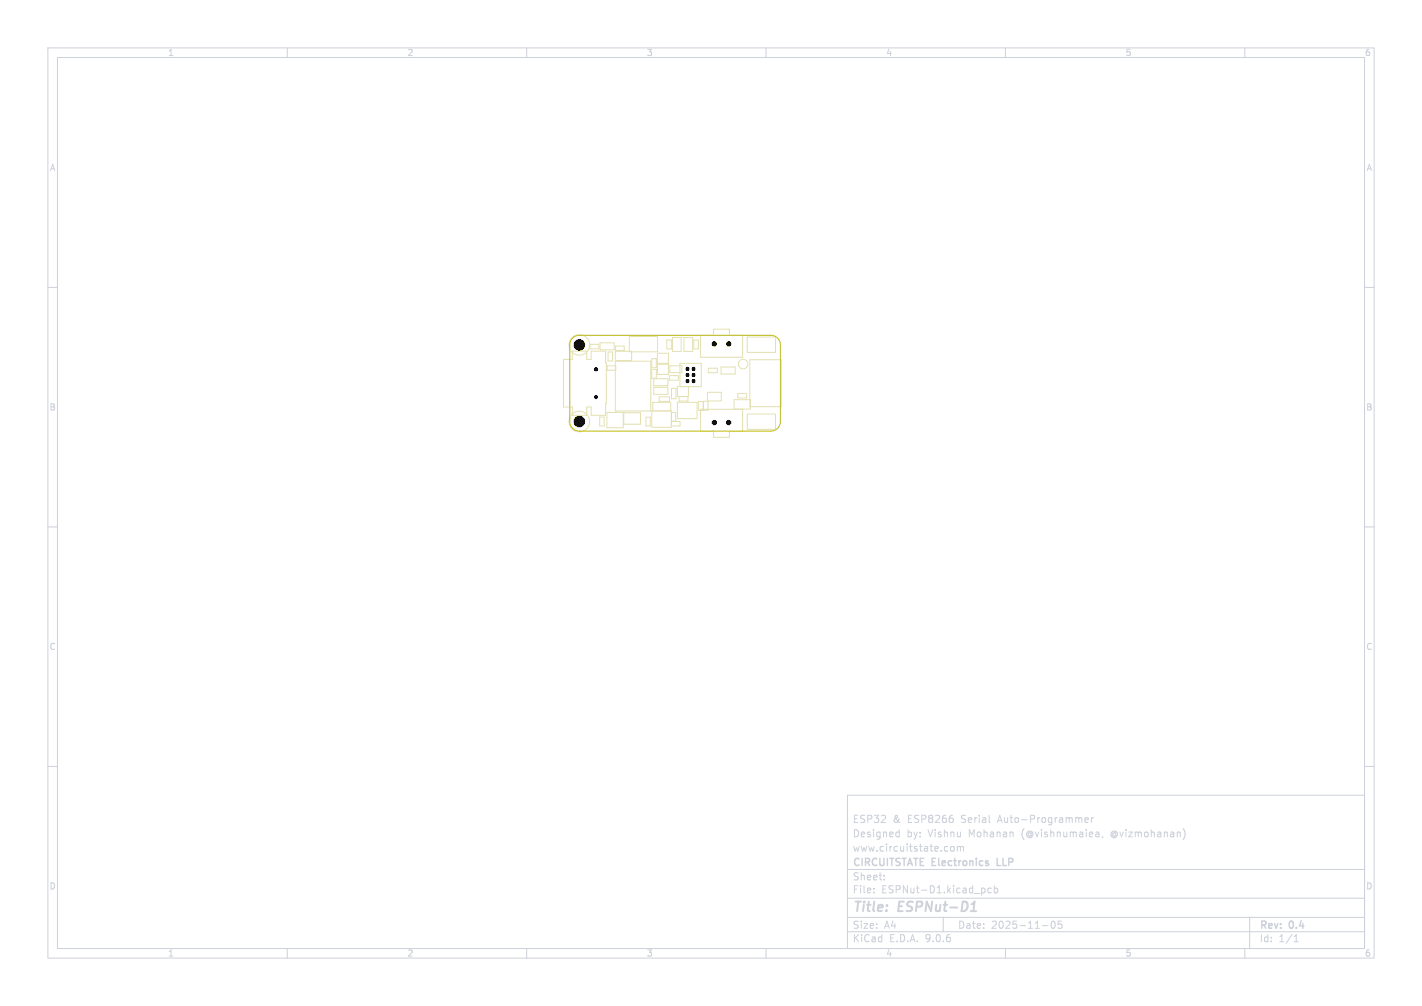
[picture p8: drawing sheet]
<svg xmlns="http://www.w3.org/2000/svg" width="297mm" height="210mm" viewBox="0 0 297 210" stroke-linecap="round" stroke-linejoin="round" font-family="sans-serif">
<g fill="none" stroke="#cdd1da" stroke-width=".21">
<path d="M10 10h277v190h-277zM12 12h273v186h-273zM60 10v2M110 10v2M160 10v2M210 10v2M260 10v2M10 60h2M285 60h2M10 110h2M285 110h2M10 160h2"/>
<path d="M177 166h108v32h-108zM187.4 173.7l.4 .1M187.8 173.2v1.5M187.8 174.6l-.4 .1M198.7 176.8l.3-.1 .3 .3v.4l-.3 .3-.3-.1-.2-.2zM199 170.9v.7M200 176.8l.4-.1 .2 .2M200 176.7v1M200.6 176.9l.2-.2 .4 .1v.9M200.6 176.9v.8M206.7 171.6l.1 .1M226.6 171.2l.7-.1-.1-.3-.4-.1-.2 .2 .1 .7h.5"/>
<path d="M228 170.7v1M228.4 170.7l-.4 .3M229 173.7h.3l.2 .2v.8M229.5 174.6l-.5 .1M229.5 174.1h-.5M230.3 174.6l-.1 .3M247.1 173a1.72 1.72 0 0 1 0 2.3M285 160h2M60 198v2M110 198v2M160 198v2M177 194.5h108"/>
<path d="M177 191.5h108M177 187.5h108M177 181.5h108M182.5 186.3v.1M182.5 185.5v.1M184.7 183.6v.1M184.7 182.8v.1M197 191.5v3M205.5 185.4l.2 .3v.4l-.2 .3M207 185.5l-.4-.1-.3 .3 .2 .6h.5M207.7 185.5l.4-.1 .3 .3-.2 .6h-.5M207.7 184.9v1.5"/>
<path d="M210 198v2M217.7 193.2h1.2M219.7 192.4l.2-.1a.8 .8 0 0 1 .5 .7 .8 .8 0 0 1-.5 .8 1 1 0 0 1-.2-1.4zM221.7 192.3h-.7v.7l.2-.1h.5l.1 .3-.1 .5-.2 .1-.5-.1M260 198v2M261 191.5v6.5M270.3 196.6h.9M270.3 195.5l.4-.4v1.5"/>
</g>
<path d="M202.7 190.2h1.2M203.1 188.7l.5-.5-.3 2" fill="none" stroke="#cdd1da" stroke-width=".4"/>
<path d="M208.3 179.2v1.5h.7" fill="none" stroke="#cdd1da" stroke-width=".3"/>
<g fill="none" stroke="#e3e0b2" stroke-width=".21">
<path d="M117.7 75h1.8v-1.7h3.1v1.7h.9v-1.7h3v2.5h.1v8.5h-.1v2.4h-3v-1.7h-.9v1.7h-3.1v-1.7h-1.8zM123.2 71.9h1.9v.9h-1.9zM125.3 71.6h3v1.4h-3zM126.8 76.4h1.8v.9h-1.8zM127 73.5h.9v1.8h-.9zM128.5 73.3h3.4v2h-3.4zM128.5 75.4h7.4v10.4h-7.4zM128.6 72.2h1.8v1h-1.8zM131.4 70.3h5.9v3.2h-5.9zM136.1 74.9h1v1.9h-1zM136.1 77.1h1v1.9h-1zM136.5 79.1h3v1.4h-3z"/>
<path d="M137.3 73.7h2.3v2.1h-2.3zM137.3 76.1h2.3v2.1h-2.3zM139.3 71h.9v1.8h-.9zM139.8 78.4h1.9v1h-1.9zM139.9 76.4h2.5v1.4h-2.5zM140.5 70.5h1.8v2.9h-1.8zM142 75.9h4.5v4.8h-4.5zM142.8 70.5h1.9v2.9h-1.9zM144.9 71h1v1.8h-1zM146.3 70h2.7v-1.3h3.3v1.3h2.8v4.6h-8.8zM147.9 76.9h1.9v.9h-1.9zM150.6 76.6h3v1.5h-3z"/>
<path d="M156.1 70.4h5.9v3.2h-5.9zM156.6 75.1h6.6v9.8h-6.6zM125.3 87.1h.9v1.8h-.9zM126.8 86.1h3.4v3.2h-3.4zM130.3 86.2h3.5v2.4h-3.5zM134.9 87.1h.9v1.8h-.9zM136.1 85.8h4.1v3.4h-4.1zM136.3 84h3.8v1.8h-3.8zM136.5 80.9h3v1.4h-3zM137.7 82.9h2.1v.9h-2.1zM140.2 88h1.8v.9h-1.8M140.2 86.1h.9v1.8h-.9"/>
<path d="M140.2 81.1h1v2.1h-1zM141.5 84h4.1v3.4h-4.1zM141.5 80.7h2.3v2.1h-2.3zM141.8 82.8h1.9v.9h-1.9zM145.9 83.8h1v1.9h-1zM146.3 85.4h8.8v4.6h-2.8v1.3h-3.3v-1.3h-2.7zM146.9 83.8h1v1.8h-1zM147.8 81.9h2.9v1.8h-2.9zM153.3 83.4h3.4v2h-3.4zM154.1 82.1h1.9v1h-1.9zM156.1 86.4h5.9v3.2h-5.9z"/>
<circle cx="121" cy="72" r="2.15"/>
<circle cx="155.2" cy="76" r="1"/>
<circle cx="121" cy="88" r="2.15"/>
</g>
<path d="M119.6 70.6l.6-.4 .8-.2h40a2 2 0 0 1 2 2v16a2 2 0 0 1-2 2h-40a2 2 0 0 1-2-2v-16l.1-.7z" fill="none" stroke="#c2c200" stroke-width=".21"/>
<g fill="#000" stroke="#000" stroke-width=".21">
<circle cx="121" cy="72" r="1.1"/>
<circle cx="124.5" cy="77.1" r=".33"/>
<circle cx="143.6" cy="79.6" r=".33"/>
<circle cx="143.6" cy="78.3" r=".33"/>
<circle cx="143.6" cy="77" r=".33"/>
<circle cx="144.9" cy="77" r=".33"/>
<circle cx="144.9" cy="79.6" r=".33"/>
<circle cx="144.9" cy="78.3" r=".33"/>
<circle cx="149.2" cy="71.8" r=".45"/>
<circle cx="152.2" cy="71.8" r=".45"/>
<circle cx="121" cy="88" r="1.1"/>
<circle cx="124.5" cy="82.9" r=".33"/>
<circle cx="149.2" cy="88.2" r=".45"/>
<circle cx="152.2" cy="88.2" r=".45"/>
</g>
<g font-size="2.8" fill="#cdd1da">
<text x="178" y="190.9">Title:</text>
<text x="187.7" y="190.9">ESPNut-D1</text>
</g>
<g font-size="2.1" fill="#cdd1da">
<text x="178" y="172">ESP32</text>
<text x="186.4" y="172">&amp;</text>
<text x="189.6" y="172">ESP8266</text>
<text x="200.9" y="172">Serial</text>
<text x="208.7" y="172">Auto-Programmer</text>
<text x="178" y="178">www.circuitstate.com</text>
<text x="178" y="175">Designed</text>
<text x="189.4" y="175">by:</text>
<text x="193.9" y="175">Vishnu</text>
<text x="202.5" y="175">Mohanan</text>
<text x="213.6" y="175">(@vishnumaiea,</text>
<text x="232.4" y="175">@vizmohanan)</text>
<text x="178" y="184">Sheet:</text>
<text x="178" y="181.2">CIRCUITSTATE Electronics</text>
<text x="208.9" y="181.2">LLP</text>
<text x="178" y="186.7">File:</text>
<text x="184.1" y="186.7">ESPNut-D1.kicad_pcb</text>
<text x="178" y="196.9">KiCad</text>
<text x="178" y="194.1">Size:</text>
<text x="184.7" y="194.1">A4</text>
<text x="185.7" y="196.9">E.D.A.</text>
<text x="193.3" y="196.9">9.0.6</text>
<text x="200" y="194.1">Date:</text>
<text x="207" y="194.1">2025-11-05</text>
<text x="263" y="194.3">Rev:</text>
<text x="263" y="196.9">Id:</text>
<text x="267.1" y="196.9">1/1</text>
<text x="269.4" y="194.3">0.4</text>
</g>
<g font-size="1.8" fill="#cdd1da">
<text x="35" y="11.9">1</text>
<text x="85" y="11.9">2</text>
<text x="135" y="11.9">3</text>
<text x="185" y="11.9">4</text>
<text x="235" y="11.9">5</text>
<text x="285" y="11.9">6</text>
<text x="10.3" y="35.9">A</text>
<text x="285.4" y="35.9">A</text>
<text x="10.3" y="85.9">B</text>
<text x="285.3" y="85.9">B</text>
<text x="10.3" y="135.9">C</text>
<text x="285.3" y="135.9">C</text>
<text x="10.3" y="185.9">D</text>
<text x="285.3" y="185.9">D</text>
<text x="35" y="199.9">1</text>
<text x="85" y="199.9">2</text>
<text x="135" y="199.9">3</text>
<text x="185" y="199.9">4</text>
<text x="235" y="199.9">5</text>
<text x="285" y="199.9">6</text>
</g>
</svg>
